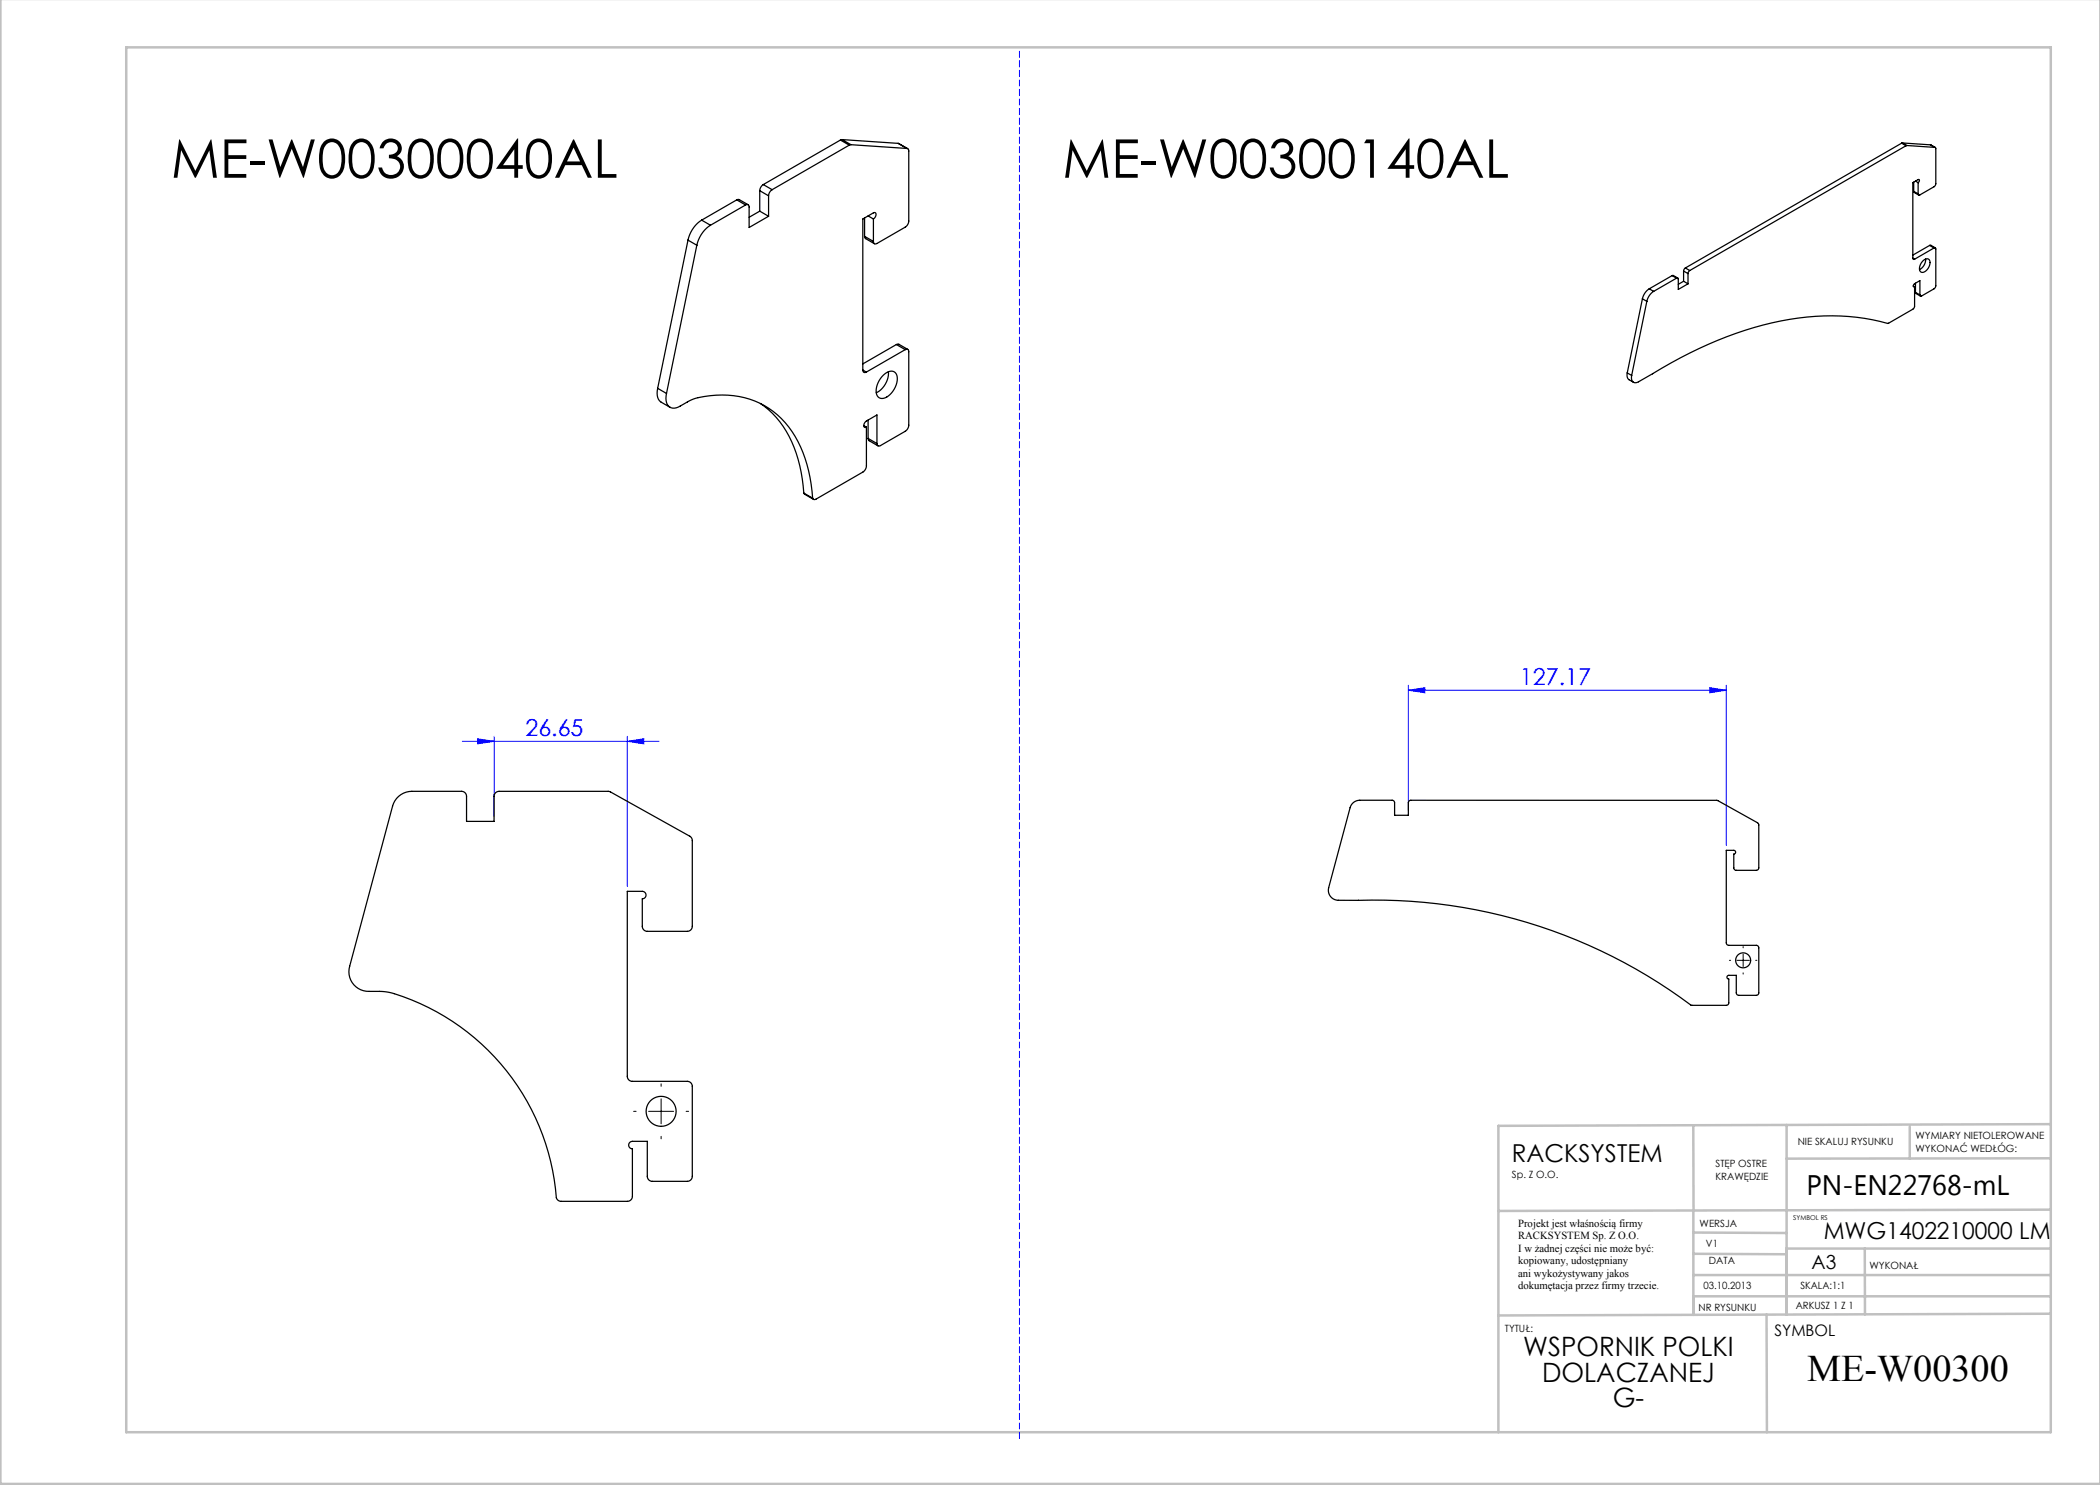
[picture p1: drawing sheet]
<svg xmlns="http://www.w3.org/2000/svg" width="420mm" height="297mm" viewBox="0 0 420 297" stroke-linecap="round" stroke-linejoin="round" font-family="sans-serif">
<path d="M281.7 138.1l3.3-.6v1.1zM281.7 137.1v25M281.7 138.1h63.6M342 137.5l3.3 .6-3.3 .5zM345.3 137.1v32M92.5 148.3h39.3M95.5 147.8l3.3 .5-3.3 .5zM98.8 147.3v16M125.5 148.3l3.3-.5v1zM125.5 147.3v30" fill="none" stroke="#00f" stroke-width=".2"/>
<path d="M346.1 192.1h-.2M348.6 189.6v-.3M348.6 194.6v.2M351.1 192.1h.3M132.2 217.3v-.5M127.2 222.3h-.5M132.2 227.3v.5M137.2 222.3h.5" fill="none" stroke="#000" stroke-width=".2" stroke-dasharray="15.2 1.3 1.3 1.3"/>
<path d="M347.4 192.1h2.5M348.6 190.8v2.5M132.2 219.8v5M129.7 222.3h5" fill="none" stroke="#000" stroke-width=".2"/>
<g fill="none" stroke="#c0c0c0" stroke-width=".5">
<path d="M.1 -.1v296.9h419.9M25.2 9.5h385v276.9h-385zM338.7 225.2v16.9M357.3 225v37.9M382 225.4v6.3M410.1 224.8l-110.4 .4v61.2M410.1 231.7h-52.8M338.7 259.3h71.5M338.7 255h71.5M338.7 250.8l18.6 .1M338.7 246.5l18.6 .1M338.7 242.1v20.9"/>
<path d="M373 249.7v13.2M410.1 241.9l-110.4 .3M410.2 249.7h-52.9v13.2M353.3 262.9l.1 23.5M410.2 262.7l-110.5 .4"/>
</g>
<path d="M203.9 10.3v277.4" fill="none" stroke="#00f" stroke-width=".2" stroke-dasharray="1.3 .6"/>
<path d="M281.7 138.1l3.3-.6v1.1zM342 137.5l3.3 .6-3.3 .5zM95.5 147.8l3.3 .5-3.3 .5zM125.5 148.3l3.3-.5v1z" fill="#00f"/>
<g fill="none" stroke="#000" stroke-width=".25">
<path d="M147.4 40l.5-.1 1.7 1M147.4 40l1.7 1M147.4 40l-7.1 4M151.9 38.1l1.8 1.1M151.9 38.1v4.1M152.7 36.9a1.56 1.56 0 0 0-.8 1.2M152.7 36.9l1.7 1M153.7 39.2v4.1M154.4 37.9a1.56 1.56 0 0 0-.7 1.3M168.1 28l1.8 1M168.1 28l-15.4 8.9M168.4 27.9l-.3 .1"/>
<path d="M168.4 27.9l1.8 1M168.4 27.9l11.2 .8M169.9 29l-15.5 8.9M170.2 28.9l-.3 .1M170.2 28.9l11.2 .8M179.6 28.7l1.9 1M179.6 28.7l1.8 1M181.4 29.7l.3 .1 .1 .4v14a1.56 1.56 0 0 1-.8 1.2l-5.6 3.3a.43 .43 0 0 1-.5 0 .43 .43 0 0 1-.2-.4M380.3 28.6l.9 .5M380.3 28.6l-43.2 25M380.5 28.6h-.2M380.5 28.6l.9 .5"/>
<path d="M380.5 28.6l5.6 .4M381.2 29.1l-43.2 25M381.4 29.1h-.2M381.4 29.1l5.6 .4 .1 .1v7.4l-.3 .3-2.8 1.7h-.3l-.1-.2M382.7 38.3l.1 .2 .9 .5M382.7 38.3l.9 .5M382.7 36.4v1.9M383.1 36.2l.5 .3M383.6 36.5l.3-.3-.1-.3-1.2 .6v15.1M383.6 36.5v2.3M386.1 29h.1M386.1 29l1 .5"/>
<path d="M137.6 48l1.8 1M137.6 48l-6.1 29.7M139.4 49l-6.1 29.7M140.3 44a6.3 6.3 0 0 0-2.7 4M140.3 44l1.8 1M142.1 45a6.3 6.3 0 0 0-2.7 4M149.1 41a.43 .43 0 0 1 .5-.1 .43 .43 0 0 1 .2 .5v4.1l3.9-2.2M149.1 41l-7 4M151.9 42.2l1.8 1.1M151.9 42.2l-2.1 1.3M172.9 47.3l.2 .4 1.8 1M172.9 47.3l1.8 1"/>
<path d="M172.9 43.6v3.7M173.6 43.2l1.1 .6M174.7 43.8a.82 .82 0 0 0 .3-1.3l-2.4 1.3v30.2M174.7 43.8v4.5M328.5 59.8l.9 .5M328.5 59.8l-3.1 14.8M329.8 57.8a3.2 3.2 0 0 0-1.3 2M329.8 57.8l.9 .5M330.7 58.3a3.2 3.2 0 0 0-1.3 2M334.4 55.1h.3l.9 .5M334.4 55.1l.9 .5M334.4 55.1l-4.6 2.7"/>
<path d="M335.3 55.6h.3l.1 .2v2.1l1.9-1.1M335.3 55.6l-4.6 2.7M336.7 56.3l.9 .5M336.7 54.2l.9 .5M336.7 56.3l-1 .6M336.7 54.2v2.1M337.1 53.6l-.4 .6M337.1 53.6l.9 .5M337.6 54.7v2.1M338 54.1l-.4 .6M382.6 51.6l.1 .3 .2-.1M382.6 51.6l.3 .2"/>
<path d="M382.7 57.2l.2 .2M382.9 57.4l-.2-.1 .1-.5 1.2-.7v2.9M382.9 57.4v3.8l-.1 .5-5.1 3a46.7 46.7 0 0 0-25.1 .3 82.4 82.4 0 0 0-22.1 9.7M383.1 58.5l.1 .2 .9 .5M383.1 58.5l.9 .5M383.1 56.6v1.9M384.6 52.1a.75 .75 0 0 1 1-.3 .75 .75 0 0 1 .4 1 1.76 1.76 0 0 1-1.8 1.6 1.6 1.6 0 0 1 .4-2.3zM385.1 51.8a2.24 2.24 0 0 1-1.2 2.1M385.9 49.1h.3l.9 .5M385.9 49.1l.9 .5M385.9 49.1l-3.3 1.9M386.8 49.6h.3l.1 .2-.1 7.5-.3 .5-2.5 1.4h-.2l-.1-.2"/>
<path d="M386.8 49.6l-3.9 2.2M131.5 77.7a2.41 2.41 0 0 0 .7 2.7l1.8 1.1M131.5 77.7l1.8 1M133.3 78.7a2.17 2.17 0 0 0 1.2 2.9h.4a5.7 5.7 0 0 0 2.6-1.2l.3-.2a17.8 17.8 0 0 1 17.7 2.8 23 23 0 0 1 6.9 15.2l.1 1.4M172.6 74a.43 .43 0 0 0 .2 .5 .43 .43 0 0 0 .5-.1M172.6 74l.7 .4M176.7 75a1.62 1.62 0 0 1 2.5-.2 4 4 0 0 1-2.8 4.9 1.42 1.42 0 0 1-1.2-1.9l.4-1.3zM177.7 74.4a4.5 4.5 0 0 1-2.5 4.2M179.3 68.9h.5l1.7 1M179.3 68.9l1.7 1M179.3 68.9l-6.7 3.9M181 69.9a.43 .43 0 0 1 .5 0 .43 .43 0 0 1 .3 .4v14.7a1.56 1.56 0 0 1-.8 1.3l-4.9 2.8a.43 .43 0 0 1-.5 .1 .43 .43 0 0 1-.2-.5"/>
<path d="M181 69.9l-7.7 4.5M325.4 74.6l.2 1.1 1.1 .8M325.4 74.6l.9 .5M329.4 60.3l-3.1 14.8M330.5 74.7h.1M330.5 74.7l-2.8 1.7a.88 .88 0 0 1-1.1 0 .88 .88 0 0 1-.3-1v-.3M152.1 80.7a20.5 20.5 0 0 1 8.1 13.7l.6 4.2M160.8 98.6l.1 .2 1.8 1.1M160.8 98.6l1.7 1M172.8 85.1l.5 .3M173.3 85.4l-.2 .1a.62 .62 0 0 1-.4-.6 .62 .62 0 0 1 .4-.6l2.3-1.3v5.7M173.3 85.4v7.8a1.56 1.56 0 0 1-.7 1.2l-9.4 5.4a.42 .42 0 0 1-.7-.2"/>
<path d="M173.6 87.7l.2 .4 1.8 1.1M173.6 87.7l1.8 1M173.6 84v3.7M79.7 159.3a4 4 0 0 1 2.7-1h9.9a1 1 0 0 1 1 1v5h5.5v-5a1 1 0 0 1 1-1h22.1l16.2 9 .2 .3 .2 .5v17.2a1 1 0 0 1-1 1h-8a1 1 0 0 1-1-1v-5.5a.75 .75 0 0 0 .7-.8 .75 .75 0 0 0-.7-.7h-3v37a1 1 0 0 0 1 1h11a1 1 0 0 1 1 1v18a1 1 0 0 1-1 1h-7a1 1 0 0 1-1-1v-7h-3a.75 .75 0 0 0-.8 .7 .75 .75 0 0 0 .8 .8v9.5a1 1 0 0 1-1 1h-13.3a1 1 0 0 1-.9-.7 46.2 46.2 0 0 0-33.9-41.2l-1.5-.1a6.6 6.6 0 0 1-4.3-.6 3.9 3.9 0 0 1-1.7-4.5l8.6-32a4 4 0 0 1 1.2-1.9zM270.5 160.7l.5-.4 1-.2h6.5l.4 .4v2.6h2.8v-2.6l.2-.4h.3h61.2l8.1 4.5 .2 .3 .1 8.7-.2 .3-.3 .2-4.3-.1-.2-.4v-2.8a.38 .38 0 0 0 .3-.4 .38 .38 0 0 0-.3-.3h-1.5v18.6l.4 .4h5.6l.4 .2v9.5l-.4 .3-3.8-.1-.2-.4v-3.5h-1.5a.38 .38 0 0 0-.4 .3 .38 .38 0 0 0 .4 .4v4.8l-.3 .4-7.2 .1a106.1 106.1 0 0 0-66.6-21h-4a2 2 0 0 1-2-2.6l4.3-16zM271.7 180.1h.1"/>
<circle cx="348.6" cy="192.1" r="1.5"/>
<circle cx="132.2" cy="222.3" r="3"/>
</g>
<g font-size="10.7">
<text x="34.2" y="35.6">ME-W00300040AL</text>
<text x="212.4" y="35.6">ME-W00300140AL</text>
</g>
<text font-size="7.5" x="361.4" y="276.2">ME-W00300</text>
<text font-size="5.6" x="361.3" y="239.1">PN-EN22768-mL</text>
<g font-size="5.3">
<text x="304.6" y="271.3">WSPORNIK POLKI</text>
<text x="308.4" y="276.4">DOLACZANEJ</text>
<text x="322.5" y="281.5">G-</text>
</g>
<text font-size="4.9" x="302.4" y="232.4">RACKSYSTEM</text>
<g font-size="4.7" fill="#00f">
<text x="304" y="137">127.17</text>
<text x="105.1" y="147.3">26.65</text>
</g>
<text font-size="4.7" x="364.7" y="247.8">MWG1402210000 LM</text>
<text font-size="3.9" x="362.3" y="253.8">A3</text>
<text font-size="3.2" x="354.9" y="267.2">SYMBOL</text>
<g font-size="2.2">
<text x="303.6" y="245.3">Projekt jest właśnością firmy</text>
<text x="303.6" y="247.8">RACKSYSTEM Sp. Z O.O.</text>
<text x="303.6" y="250.3">I w żadnej części nie może być:</text>
<text x="303.6" y="252.8">kopiowany, udostępniany</text>
<text x="303.6" y="255.3">ani wykożystywany jakos</text>
<text x="303.6" y="257.8">dokumętacja przez firmy trzecie.</text>
</g>
<g font-size="2">
<text x="383.1" y="227.9">WYMIARY NIETOLEROWANE</text>
<text x="343.1" y="233.4">STĘP OSTRE</text>
<text x="359.5" y="228.9">NIE SKALUJ RYSUNKU</text>
<text x="383.1" y="230.4">WYKONAĆ WEDŁÓG:</text>
<text x="302.4" y="235.5">Sp. Z O.O.</text>
<text x="343.1" y="235.9">KRAWĘDZIE</text>
<text x="339.9" y="245.4">WERSJA</text>
<text x="341.2" y="249.4">V1</text>
<text x="340.7" y="257.7">03.10.2013</text>
<text x="341.8" y="252.9">DATA</text>
<text x="360.1" y="257.7">SKALA:1:1</text>
<text x="373.9" y="253.8">WYKONAŁ</text>
<text x="339.7" y="262.3">NR RYSUNKU</text>
<text x="359.1" y="261.8">ARKUSZ 1 Z 1</text>
<text x="301" y="266.4">TYTUŁ:</text>
</g>
<text font-size="1.3" x="358.7" y="244">SYMBOL RS</text>
</svg>
